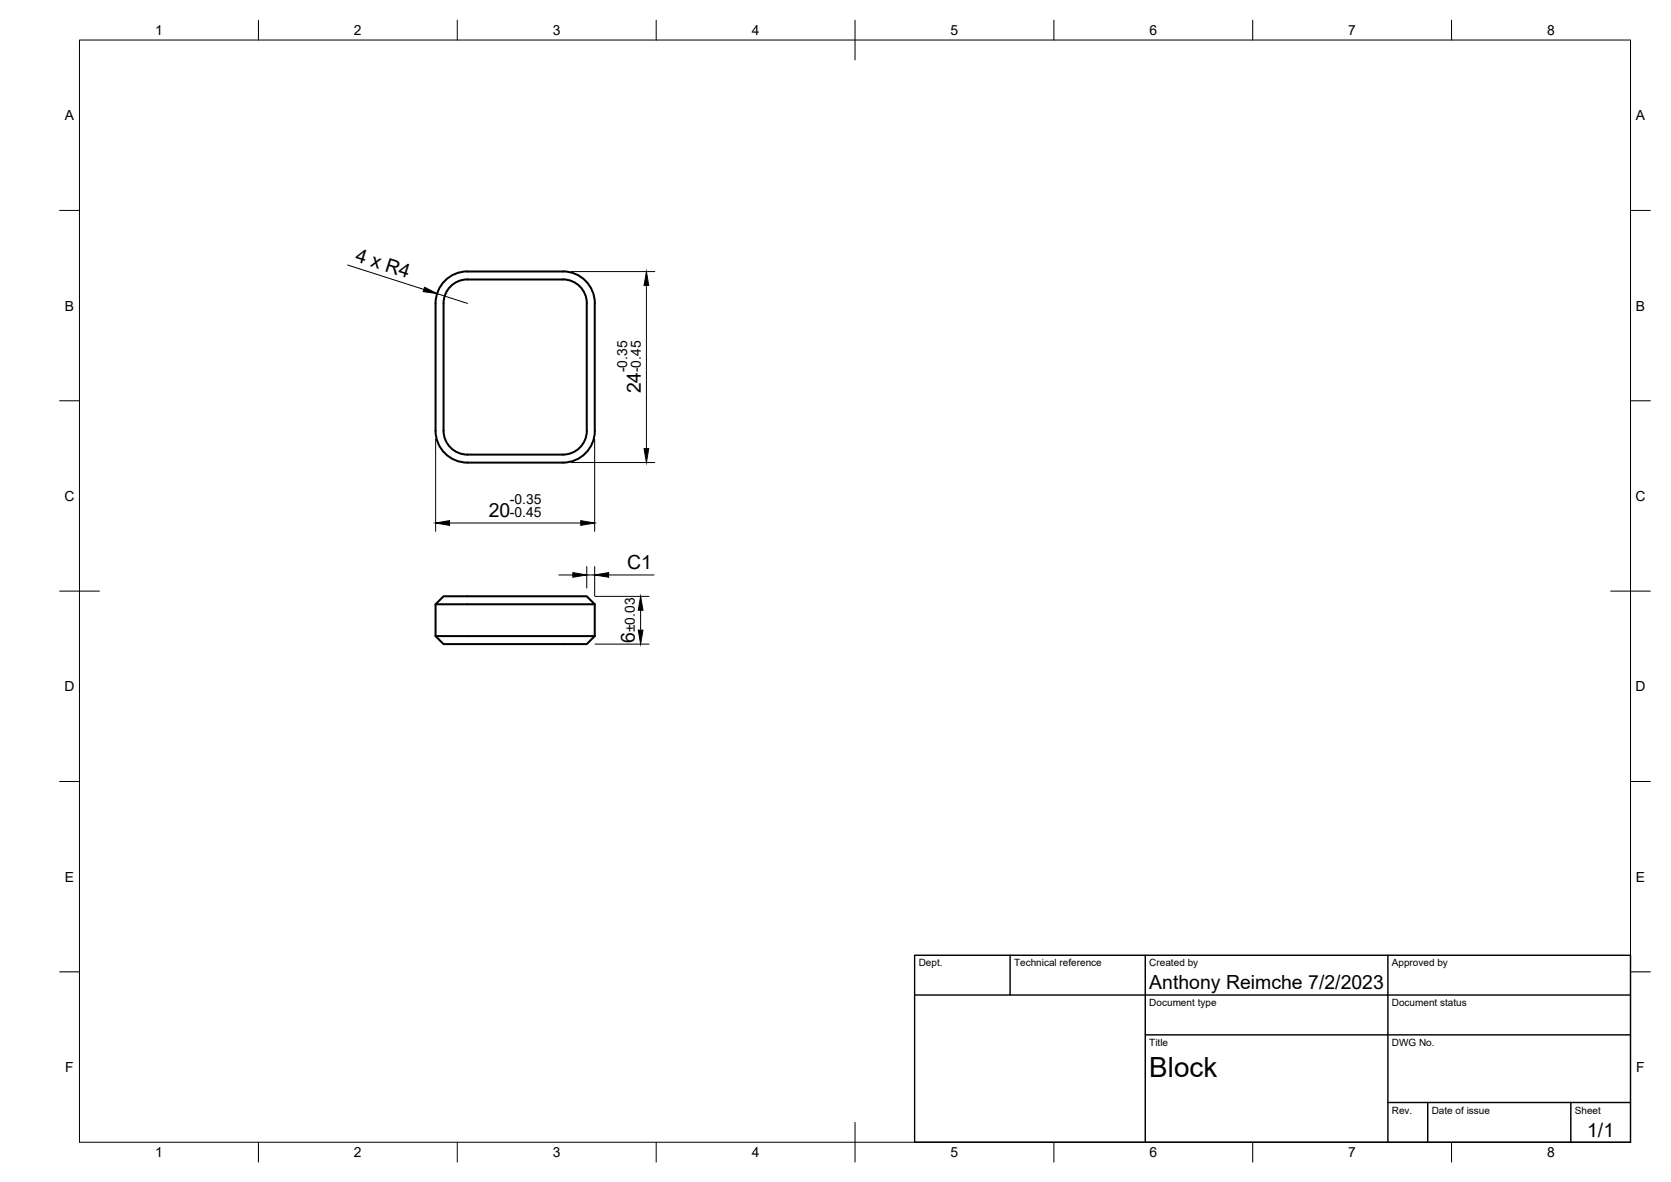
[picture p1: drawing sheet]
<svg xmlns="http://www.w3.org/2000/svg" width="420mm" height="297mm" viewBox="0 0 420 297" stroke-linecap="round" stroke-linejoin="round" font-family="sans-serif">
<!-- layer: Visible -->
<path d="M109.5 76.2v32a8 8 0 0 0 8 8.1M111.5 76.2v32a6 6 0 0 0 6 6M117.5 68.2h24.1a8 8 0 0 1 8 8M117.5 70.2h24.1a6 6 0 0 1 6 6M117.5 68.2a8 8 0 0 0-8 8M117.5 70.2a6 6 0 0 0-6 6M147.5 76.2l.1 32a6 6 0 0 1-6 6h-24.1M149.5 76.2l.1 32a8 8 0 0 1-8 8.1h-24.1M109.5 151.9l2-2.1h36l2 2.1zM109.5 151.9v8h40v-8M109.5 159.9l2 2h36l2-2" fill="none" stroke="#000" stroke-width=".51"/>
<!-- layer: BORDER -->
<g fill="none" stroke="#000" stroke-width=".25">
<path d="M20 10.1h390v276.9h-390zM65 5.1v5M115 5.1v5M165 5.1v5M215 5.1v10M265 5.1v5M315 5.1v5M365 5.1v5M15 52.9h5M410 52.9h5M15 100.7h5M410 100.7h5"/>
<path d="M15 148.6h10M405 148.6h10M15 196.4h5M410 196.4h5M15 244.2h5M410 244.2h5M65 287v5M115 287v5M165 287v5M215 282.1v9.9M265 287v5M315 287v5"/>
<path d="M365 287v5"/>
</g>
<!-- layer: TITLEBLOCK -->
<path d="M230 240.1h180v46.9h-180zM230 250h180M254 240.1v9.9M288 240.1v46.9M349 240.1v46.9M288 260.1h122M349 277.1h61M359 277.1v9.9M395 277.1v9.9" fill="none" stroke="#000" stroke-width=".36"/>
<!-- layer: FD_Dimensions -->
<g fill="none" stroke="#000" stroke-width=".25">
<path d="M87.4 66.6l19.2 6.1M109.9 73.8l7.6 2.4M143.6 68.2h21M162.5 71.7v41M109.5 110.3v23.2M143.6 116.2h21M149.5 110.3v23.2M113 131.4h33M140.5 144.5h3.5M147.5 142.4v5.4M147.5 144.5h2M149.5 142.4v7.4"/>
<path d="M149.6 149.9h13.6M153 144.5h11.4M161.1 153.4v5M149.6 161.9h13.6"/>
</g>
<path d="M106.8 72.2l3.1 1.6-3.5-.5zM162.5 68.2l.6 3.5h-1.2zM161.9 112.7h1.2l-.6 3.5zM109.5 131.4l3.5-.6v1.2zM146 130.8l3.5 .6-3.5 .6zM144 143.9l3.5 .6-3.5 .6zM149.5 144.5l3.5-.6v1.2zM161.1 149.9l.6 3.5h-1.2zM160.5 158.4h1.2l-.6 3.5z" fill="#000" stroke="#000" stroke-width=".25"/>
<text font-size="7" x="289" y="270.6">Block</text>
<g font-size="4.9">
<text x="89.1" y="65.7" transform="rotate(18 89.1 65.7)">4 x R4</text>
<text x="161.1" y="98.9" transform="rotate(-90 161.1 98.9)">24</text>
<text x="122.9" y="130">20</text>
<text x="157.7" y="143">C1</text>
<text x="159.6" y="161.6" transform="rotate(-90 159.6 161.6)">6</text>
<text x="289" y="248.5">Anthony Reimche 7/2/2023</text>
<text x="399.1" y="285.7">1/1</text>
</g>
<g font-size="3.5">
<text x="39" y="8.8">1</text>
<text x="89" y="8.8">2</text>
<text x="139" y="8.8">3</text>
<text x="189" y="8.8">4</text>
<text x="239" y="8.8">5</text>
<text x="289" y="8.8">6</text>
<text x="339" y="8.8">7</text>
<text x="389" y="8.8">8</text>
<text x="16.3" y="30.2">A</text>
<text x="411.3" y="30.2">A</text>
<text x="16.3" y="78">B</text>
<text x="411.3" y="78">B</text>
<text x="157.7" y="93.6" transform="rotate(-90 157.7 93.6)">-0.35</text>
<text x="161.1" y="93.6" transform="rotate(-90 161.1 93.6)">-0.45</text>
<text x="16.2" y="125.9">C</text>
<text x="411.2" y="125.9">C</text>
<text x="128.2" y="126.6">-0.35</text>
<text x="128.2" y="130">-0.45</text>
<text x="159.6" y="158.9" transform="rotate(-90 159.6 158.9)">±0.03</text>
<text x="16.2" y="173.7">D</text>
<text x="411.2" y="173.7">D</text>
<text x="16.3" y="221.6">E</text>
<text x="411.3" y="221.6">E</text>
<text x="16.4" y="269.4">F</text>
<text x="411.4" y="269.4">F</text>
<text x="39" y="290.8">1</text>
<text x="89" y="290.8">2</text>
<text x="139" y="290.8">3</text>
<text x="189" y="290.8">4</text>
<text x="239" y="290.8">5</text>
<text x="289" y="290.8">6</text>
<text x="339" y="290.8">7</text>
<text x="389" y="290.8">8</text>
</g>
<g font-size="2.5">
<text x="231" y="242.9">Dept.</text>
<text x="255" y="242.9">Technical reference</text>
<text x="289" y="242.9">Created by</text>
<text x="350" y="242.9">Approved by</text>
<text x="289" y="252.8">Document type</text>
<text x="350" y="252.8">Document status</text>
<text x="289" y="262.9">Title</text>
<text x="350" y="262.9">DWG No.</text>
<text x="350" y="279.9">Rev.</text>
<text x="360" y="279.9">Date of issue</text>
<text x="396" y="279.9">Sheet</text>
</g>
</svg>
